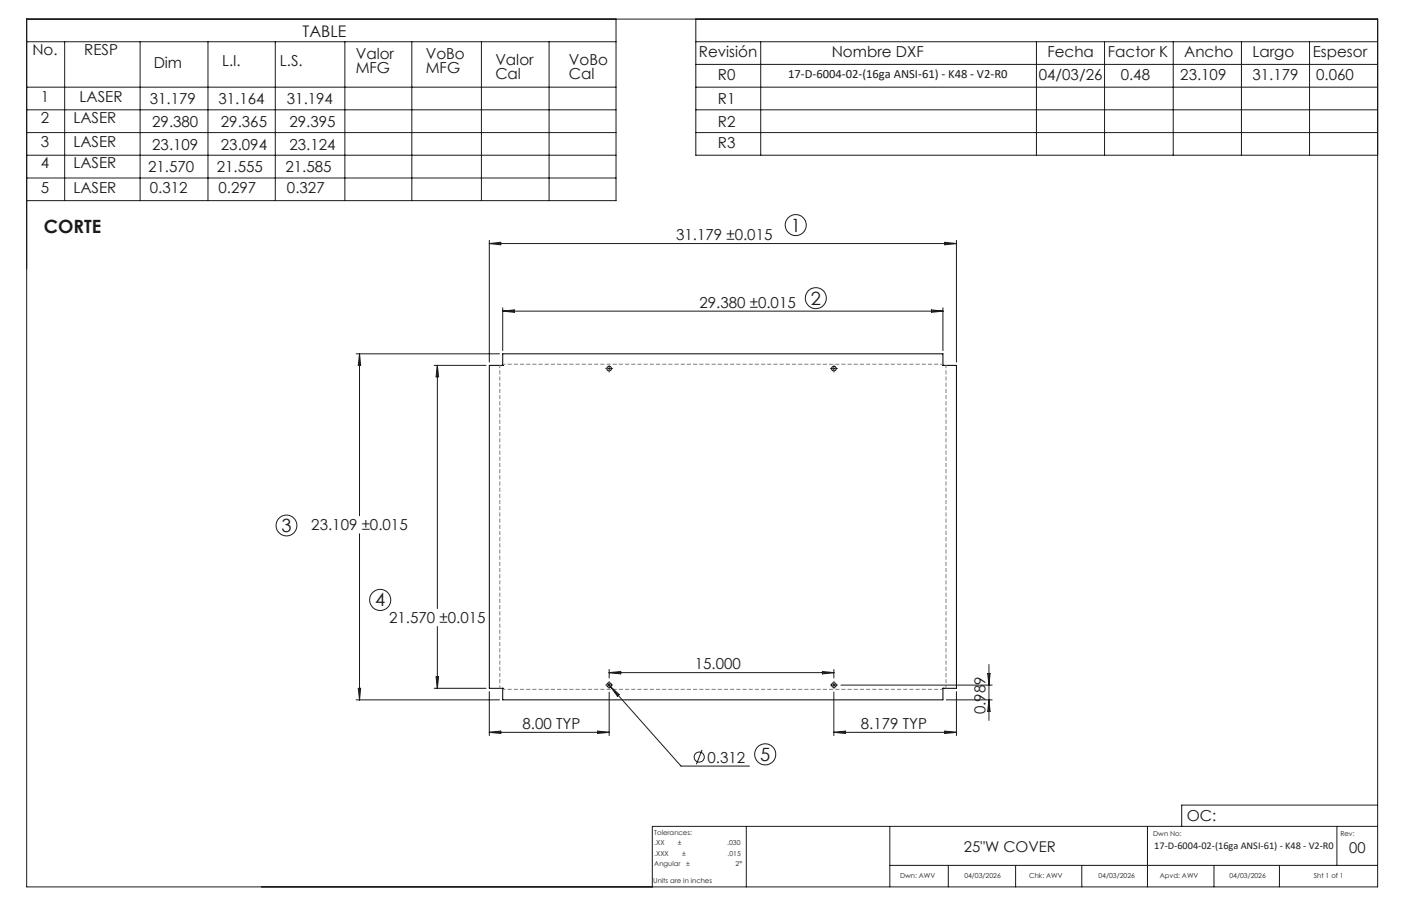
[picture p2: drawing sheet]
<svg xmlns="http://www.w3.org/2000/svg" width="432mm" height="279mm" viewBox="0 0 432 279" stroke-linecap="round" stroke-linejoin="round" font-family="sans-serif">
<g fill="none" stroke="#000" stroke-width=".31">
<path d="M154.9 112.7h.1M290.6 112.7v-3.6h-135.7v3.6h-4.1v99.6h4.1v3.5h135.7v-3.5M290.6 112.7h4.2v99.6h-4.2M290.7 112.7h.1M154.9 212.3h.1M290.7 212.3h.1"/>
<circle cx="187.7" cy="113.7" r=".71"/>
<circle cx="257" cy="113.7" r=".72"/>
<circle cx="187.7" cy="211.3" r=".71"/>
<circle cx="257" cy="211.3" r=".72"/>
</g>
<g fill="none" stroke="#191924" stroke-width=".31">
<path d="M8.2 5.9h416.4v267.6h-416.4zM8.2 12.9h181.7M19.9 12.9v49M43.2 12.9v49M64.1 12.9v49M84.8 12.9v49M106.3 12.9v49M126.9 12.9v49M148.4 12.9v49M169.2 12.9v49M189.9 5.9v56h-181.7M214.5 12.9h210.1"/>
<path d="M214.5 5.9v42h210.1M214.5 19.9h210.1M234.5 12.9v35M319.4 12.9v35M340.4 12.9v35M361.6 12.9v35M382.6 12.9v35M403.6 12.9v35M8.2 26.9h181.7M8.2 33.9h181.7M214.5 26.9h210.1M214.5 33.9h210.1"/>
<path d="M8.2 40.9h181.7M8.2 47.9h181.7M8.2 54.9h181.7M214.5 40.9h210.1M150.8 74.1v37.6M150.8 75.1h144M150.8 75.1l3.5-.4v.8zM291.2 74.7l3.6 .4-3.6 .4zM294.8 74.1v37.6M154.9 94.9v13.2M154.9 96h135.7M154.9 96l3.6-.4v.7z"/>
<path d="M287.1 95.6l3.5 .4-3.5 .3zM290.6 94.9v13.2M109.8 109.1h44.2M110.8 109.1l.4 3.6h-.8zM110.8 109.1v50M133.8 112.7h16M134.8 112.7v75M134.8 112.7l.4 3.5h-.8zM187.3 113.7h.9M187.7 113.2v.9M256.5 113.7h1M257 113.2v.9"/>
<path d="M110.8 164.6v51.2M134.8 193.2v19.1M109.8 215.8h44.2M110.4 212.3h.8l-.4 3.5zM133.8 212.3h16M134.4 208.7h.8l-.4 3.6zM150.8 213.3v13.5M187.3 210.7l.9 1.1M187.3 211.3h.9M187.7 206.4v2.7M187.7 210.8v.9M187.7 213.4v13.4"/>
<path d="M187.7 207.4h69.3M187.7 207.4l3.6-.3v.7zM188.2 211.8l21.7 24.5h21.1M188.2 211.8l2.7 2.4-.6 .5zM253.5 207.1l3.5 .3-3.5 .4zM256.5 211.3h1M257 206.4v2.7M257 210.8v.9M257 213.4v13.4M259.2 211.3h46.6M291.6 215.8h14.2M294.8 213.3v13.5"/>
<path d="M304.4 207.7h.8l-.4 3.6zM304.8 204.9v17.3M304.8 215.8l.4 3.6h-.8zM150.8 225.8h36.9M150.8 225.8l3.5-.3v.7zM184.2 225.5l3.5 .3-3.5 .4zM216.4 231.2l-1.8 4.5M257 225.8h37.8M257 225.8l3.6-.3v.7zM291.2 225.5l3.6 .3-3.6 .4zM230 254.8v18.7M274.2 254.8v18.7"/>
<path d="M353.7 254.8v18.7M412 254.8v12.1M424.6 254.8h-223.6v18.7M424.6 248.3h-60.4v6.5M274.2 266.9h150.4M292.3 266.9v6.6M313 266.9v6.6M333.4 266.9v6.6M374.2 266.9v6.6M394.3 266.9v6.6"/>
<circle cx="245.3" cy="69.4" r="3.2"/>
<circle cx="251.4" cy="91.9" r="3.2"/>
<circle cx="88.3" cy="162" r="3.2"/>
<circle cx="117.2" cy="185" r="3.3"/>
<circle cx="215.5" cy="233.5" r="1.56"/>
<circle cx="235.8" cy="232.6" r="3.2"/>
</g>
<g fill="none" stroke="#191924" stroke-width=".31" stroke-dasharray="15.2 1.3 1.3 1.3" stroke-linecap="butt">
<path d="M186.8 113.7h-.2M187.8 112.8v-.3M187.8 114.6v.2M188.7 113.7h.2M256.1 113.7h-.2M257 112.8v-.3M257 114.6v.2M257.9 113.7h.3M186.8 211.2h-.2M187.8 210.3v-.2M187.8 212.2v.2M188.7 211.2h.2"/>
<path d="M256.1 211.2h-.2M257 210.3v-.2M257 212.2v.2M257.9 211.2h.3"/>
</g>
<path d="M154 112.6v99.7M290.6 112.3h-135.6M155 212.6h135.6M291.6 212.3v-99.7" fill="none" stroke="#808080" stroke-width=".31" stroke-dasharray="1.3 .6" stroke-dashoffset=".4" stroke-linecap="butt"/>
<g font-size="5.6" fill="#191924">
<text x="13.5" y="71.8">CORTE</text>
<text x="243.7" y="71.4">1</text>
<text x="249.9" y="93.9">2</text>
<text x="86.8" y="164.1">3</text>
<text x="115.7" y="187">4</text>
<text x="234.3" y="234.7">5</text>
</g>
<text font-size="4.9" fill="#191924" x="93.3" y="11.4">TABLE</text>
<g font-size="4.7" fill="#191924">
<text x="10" y="17">No.</text>
<text x="26" y="17">RESP</text>
<text x="215.4" y="17.6">Revisión</text>
<text x="256.3" y="17.6">Nombre DXF</text>
<text x="322.8" y="17.5">Fecha</text>
<text x="341.5" y="17.5">Factor K</text>
<text x="365" y="17.5">Ancho</text>
<text x="386" y="17.5">Largo</text>
<text x="404.6" y="17.5">Espesor</text>
<text x="47.4" y="20.9">Dim</text>
<text x="68.4" y="20.4">L.I.</text>
<text x="86.3" y="20.4">L.S.</text>
<text x="109.6" y="18.1">Valor</text>
<text x="109.6" y="22.6">MFG</text>
<text x="131.2" y="18.1">VoBo</text>
<text x="131.2" y="22.6">MFG</text>
<text x="152.7" y="20">Valor</text>
<text x="175.3" y="20">VoBo</text>
<text x="152.7" y="24.5">Cal</text>
<text x="175.3" y="24.5">Cal</text>
<text x="221.3" y="24.6">R0</text>
<text x="320.2" y="24.7">04/03/26</text>
<text x="345.4" y="24.7">0.48</text>
<text x="363.8" y="24.7">23.109</text>
<text x="386" y="24.7">31.179</text>
<text x="405.7" y="24.7">0.060</text>
<text x="12.6" y="31.3">1</text>
<text x="24.5" y="31.3">LASER</text>
<text x="46.1" y="32">31.179</text>
<text x="67.3" y="32">31.164</text>
<text x="88.4" y="32">31.194</text>
<text x="221.3" y="32.1">R1</text>
<text x="12.6" y="38">2</text>
<text x="22.6" y="38">LASER</text>
<text x="46.9" y="39.2">29.380</text>
<text x="68.1" y="39.2">29.365</text>
<text x="89.2" y="39.2">29.395</text>
<text x="221.3" y="39.1">R2</text>
<text x="12.6" y="45.4">3</text>
<text x="22.6" y="45.4">LASER</text>
<text x="46.9" y="46.1">23.109</text>
<text x="68.1" y="46.1">23.094</text>
<text x="89.2" y="46.1">23.124</text>
<text x="221.3" y="45.8">R3</text>
<text x="12.6" y="51.9">4</text>
<text x="22.6" y="51.9">LASER</text>
<text x="45.7" y="53.2">21.570</text>
<text x="66.8" y="53.2">21.555</text>
<text x="88" y="53.2">21.585</text>
<text x="12.6" y="59.5">5</text>
<text x="22.6" y="59.5">LASER</text>
<text x="46.2" y="59.6">0.312</text>
<text x="67.3" y="59.6">0.297</text>
<text x="88.5" y="59.6">0.327</text>
<text x="208.4" y="74.1">31.179 ±0.015</text>
<text x="215.6" y="94.9">29.380 ±0.015</text>
<text x="96" y="163.6">23.109 ±0.015</text>
<text x="120" y="192.2">21.570 ±0.015</text>
<text x="214.2" y="206.4">15.000</text>
<text x="303.8" y="220.2" transform="rotate(-90 303.8 220.2)">0.989</text>
<text x="161.1" y="224.8">8.00 TYP</text>
<text x="265.3" y="224.8">8.179 TYP</text>
<text x="218.1" y="235.2">0.312</text>
<text x="365.8" y="253.1">OC:</text>
</g>
<g font-size="4.6" fill="#191924">
<text x="297.1" y="262.7">25&quot;W COVER</text>
<text x="415.9" y="263">00</text>
</g>
<text font-size="3.9" fill="#191924" x="242.9" y="24">17-D-6004-02-(16ga ANSI-61) - K48 - V2-R0</text>
<text font-size="3.2" fill="#191924" x="355.8" y="261.8">17-D-6004-02-(16ga ANSI-61) - K48 - V2-R0</text>
<g font-size="2.1" fill="#191924">
<text x="201.7" y="257.6">Tolerances:</text>
<text x="355.4" y="257.8">Dwn No:</text>
<text x="413.1" y="257.8">Rev:</text>
<text x="201.7" y="260.7">.XX</text>
<text x="201.7" y="263.9">.XXX</text>
<text x="208.9" y="260.7">±</text>
<text x="210.2" y="263.9">±</text>
<text x="224.1" y="260.7">.030</text>
<text x="224.3" y="263.9">.015</text>
<text x="201.7" y="267">Angular</text>
<text x="211.5" y="267">±</text>
<text x="226.7" y="267">2°</text>
<text x="201.3" y="272.3">Units are in inches</text>
<text x="277.4" y="270.7">Dwn: AWV</text>
<text x="297.2" y="270.7">04/03/2026</text>
<text x="317.2" y="270.7">Chk: AWV</text>
<text x="338.6" y="270.7">04/03/2026</text>
<text x="357.5" y="270.7">Apvd: AWV</text>
<text x="378.9" y="270.7">04/03/2026</text>
<text x="404.9" y="270.7">Sht 1 of 1</text>
</g>
</svg>
